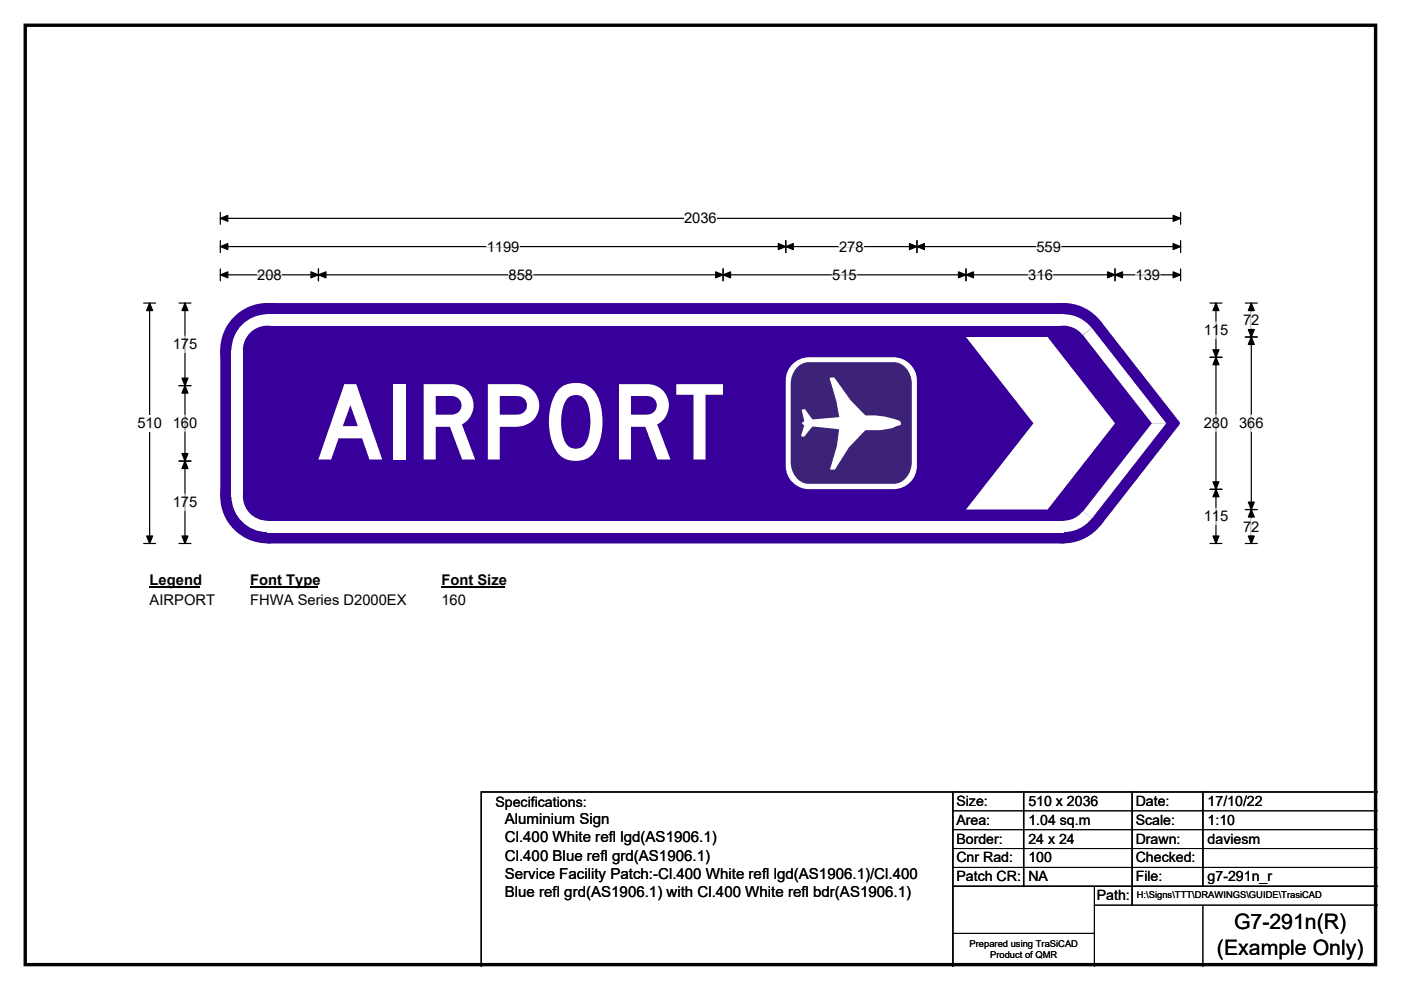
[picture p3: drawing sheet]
<svg xmlns="http://www.w3.org/2000/svg" width="297mm" height="210mm" viewBox="0 0 297 210" stroke-linecap="round" stroke-linejoin="round" font-family="sans-serif">
<path d="M5.4 5.4h286.3v199.2h-286.3z" fill="none" stroke="#000" stroke-width=".72"/>
<path d="M46.7 46.3h203.6M46.7 45v2.6M250.3 45v2.6" fill="none" stroke="#000" stroke-width=".25"/>
<path d="M46.7 46.3l1.6-.6v1.2zM248.7 45.7l1.6 .6-1.6 .6z" fill="#000" stroke="#000" stroke-width=".25"/>
<path d="M145 44.6h7v3.5h-7z" fill="#fff"/>
<g fill="none" stroke="#000" stroke-width=".25">
<path d="M46.7 52.3h203.6M46.7 51v2.6M46.7 57v2.6M46.7 58.3h203.6M67.5 57v2.6M153.3 57v2.6M166.6 51v2.6M194.4 51v2.6M204.8 57v2.6M236.4 57v2.6M250.3 57v2.6M250.3 51v2.6"/>
<path d="M30.5 64.3h2.5M31.7 64.3v51M30.5 115.3h2.5"/>
</g>
<g fill="#000" stroke="#000" stroke-width=".25">
<path d="M46.7 52.3l1.6-.6v1.2zM46.7 58.3l1.6-.6v1.2zM67.5 58.3l1.6-.6v1.2zM65.9 57.7l1.6 .6-1.6 .6zM151.7 57.7l1.6 .6-1.6 .6zM153.3 58.3l1.6-.6v1.2zM166.6 52.3l1.6-.6v1.2zM165 51.7l1.6 .6-1.6 .6zM192.8 51.7l1.6 .6-1.6 .6zM194.4 52.3l1.6-.6v1.2zM203.2 57.7l1.6 .6-1.6 .6zM204.8 58.3l1.6-.6v1.2z"/>
<path d="M234.8 57.7l1.6 .6-1.6 .6zM236.4 58.3l1.6-.6v1.2zM248.7 51.7l1.6 .6-1.6 .6zM248.7 57.7l1.6 .6-1.6 .6zM31.7 64.3l.7 1.6h-1.3zM31.1 113.7h1.3l-.7 1.6z"/>
</g>
<path d="M54.5 58.3h5.2M103.2 52.3h6.9M107.8 58.3h5.2M176.4 58.3h5.2M177.9 52.3h5.2M218 58.3h5.2M219.7 52.3h5.3M240.7 58.3h5.3" fill="none" stroke="#fff" stroke-width=".25"/>
<path d="M29.1 88.1h5.2v3.4h-5.2z" fill="#fff"/>
<g fill="none" stroke="#000" stroke-width=".25">
<path d="M37.9 64.3h2.6M39.2 64.3v51M256.5 64.3h2.6M256.5 75.8h2.6M257.8 64.3v51M264 64.3h2.6M264 71.5h2.6M265.3 64.3v51M37.9 81.8h2.6M37.9 97.8h2.6M37.9 115.3h2.6M256.5 115.3h2.6"/>
<path d="M256.5 103.8h2.6M264 115.3h2.6M264 108.1h2.6"/>
</g>
<g fill="#000" stroke="#000" stroke-width=".25">
<path d="M39.2 64.3l.7 1.6h-1.3zM257.8 75.8l.6 1.6h-1.2zM257.8 64.3l.6 1.6h-1.2zM257.2 74.2h1.2l-.6 1.6zM265.3 71.5l.6 1.6h-1.2zM265.3 64.3l.6 1.6h-1.2zM264.7 69.9h1.2l-.6 1.6zM39.2 81.8l.7 1.6h-1.3zM38.6 96.2h1.3l-.7 1.6zM38.6 80.2h1.3l-.7 1.6zM39.2 97.8l.7 1.6h-1.3zM38.6 113.7h1.3l-.7 1.6z"/>
<path d="M257.2 102.2h1.2l-.6 1.6zM257.8 103.8l.6 1.6h-1.2zM257.2 113.7h1.2l-.6 1.6zM264.7 106.5h1.2l-.6 1.6zM265.3 108.1l.6 1.6h-1.2zM264.7 113.7h1.2l-.6 1.6z"/>
</g>
<path d="M39.2 71.3v3.5M257.8 68.3v3.5M265.3 66.1v3.5M39.2 88.1v3.4M257.8 88v3.5M265.3 88v3.5M39.2 104.8v3.5M257.8 107.8v3.5M265.3 109.9v3.5" fill="none" stroke="#fff" stroke-width=".25"/>
<path d="M31.7 121.3h10.8v3.5h-10.8z" fill="#fff"/>
<path d="M31.7 124.6h10.8" fill="none" stroke="#000" stroke-width=".32"/>
<path d="M53 121.3h14.5v3.5h-14.5z" fill="#fff"/>
<path d="M53 124.6h14.5" fill="none" stroke="#000" stroke-width=".32"/>
<path d="M93.6 121.3h13.5v3.5h-13.5z" fill="#fff"/>
<path d="M93.6 124.6h13.5" fill="none" stroke="#000" stroke-width=".32"/>
<g fill="#fff">
<path d="M31.7 125.5h13.8v3.4h-13.8z"/>
<path d="M53 125.5h33.1v3.4h-33.1z"/>
<path d="M93.6 125.5h5.2v3.4h-5.2z"/>
</g>
<g fill="#37009b">
<path d="M56.7 64.3h168.8l7.9 3.8 16.7 21.4v.6l-16.7 21.3-7.9 3.9h-168.8l-10-10v-31z" fill-rule="evenodd"/>
<circle cx="56.7" cy="74.3" r="10"/>
<circle cx="56.7" cy="105.3" r="10"/>
<circle cx="225.5" cy="105.3" r="10"/>
<circle cx="249.7" cy="89.8" r=".49"/>
<circle cx="225.5" cy="74.3" r="10"/>
</g>
<g fill="#fff">
<path d="M56.7 66.7h168.8v2.4h-168.8z" fill-rule="evenodd"/>
<path d="M51.7 68.5a7.6 7.6 0 0 1 5-1.8v7.6h-7.6a7.6 7.6 0 0 1 2.6-5.8z" fill-rule="evenodd"/>
</g>
<circle cx="56.7" cy="74.3" r="5.2" fill="#37009b"/>
<g fill="#fff">
<path d="M49.1 74.3h2.4v31h-2.4z" fill-rule="evenodd"/>
<path d="M49.1 105.2l7.6 .1v7.6a7.6 7.6 0 0 1-7.6-7.7z" fill-rule="evenodd"/>
</g>
<circle cx="56.7" cy="105.3" r="5.2" fill="#37009b"/>
<g fill="#fff">
<path d="M56.7 110.5h168.8v2.4h-168.8z" fill-rule="evenodd"/>
<path d="M225.5 105.3l6 4.6a7.6 7.6 0 0 1-6.1 3z" fill-rule="evenodd"/>
</g>
<circle cx="225.5" cy="105.3" r="5.2" fill="#37009b"/>
<g fill="#fff">
<path d="M244.2 89.8h3.1l-15.8 20.2-1.9-1.5z"/>
<path d="M229.6 71.1l1.9-1.5 15.8 20.2h-3.1z"/>
<path d="M225.4 66.7a7.6 7.6 0 0 1 6.1 2.9l-6 4.7z" fill-rule="evenodd"/>
</g>
<circle cx="225.5" cy="74.3" r="5.2" fill="#37009b"/>
<g fill="#fff">
<path d="M204.8 71.5h17.3l14.3 18.3-14.3 18.3h-17.3l14.3-18.3z" fill-rule="evenodd"/>
<path d="M167.8 77.5a5 5 0 0 1 3.8-1.7h17.8a4.9 4.9 0 0 1 5 4.8v18.3a4.9 4.9 0 0 1-5 4.9h-17.8a5 5 0 0 1-5-4.9v-18.3a4.7 4.7 0 0 1 1.2-3.1z" fill-rule="evenodd"/>
</g>
<path d="M169 77.9a3.4 3.4 0 0 1 2.4-1.1h18.1a4.3 4.3 0 0 1 3.8 4.7v16.4a4.4 4.4 0 0 1-3.8 4.7h-18.1a4.3 4.3 0 0 1-3.8-4.7v-16.4a5.2 5.2 0 0 1 1.4-3.6z" fill-rule="evenodd" fill="#3d2377"/>
<path d="M175.9 80.1l1-.1 3.4 4.9 3.2 3.2a17.3 17.3 0 0 1 7.2 1.1l.3 .4v.4l-.2 .2-.4 .1a14.1 14.1 0 0 1-6.9 .9l-3.5 3.7-3 4.7h-1l1.5-5.1 .4-3.5-5.6-.6-1.8 2.2-.7-.1 .7-2.2-.5-.5 .5-.5-.5-2.4 .7-.1 1.6 2.2 5.6-.5-.5-3.3z" fill-rule="evenodd" fill="#fff"/>
<path d="M202 168v37M217 168v20M240 168v24M255 168v20M292 168h-190v37M202 188h90" fill="none" stroke="#000" stroke-width=".3"/>
<path d="M202 172h90M202 176h90M202 180h90M202 184h90M202 198h30M232 192h60M232 188v17M255 192v13" fill="none" stroke="#000" stroke-width=".21"/>
<text font-size="22.2" fill="#fff" x="67" y="97.5">AIRPORT</text>
<g font-size="4.5">
<text x="261.6" y="197.1">G7-291n(R)</text>
<text x="258" y="202.5">(Example Only)</text>
</g>
<g font-size="3.2">
<text x="107" y="178.7">Cl.400 White refl lgd(AS1906.1)</text>
<text x="107" y="174.9">Aluminium Sign</text>
<text x="107" y="182.5">Cl.400 Blue refl grd(AS1906.1)</text>
<text x="107" y="186.4">Service Facility Patch:-Cl.400 White refl lgd(AS1906.1)/Cl.400</text>
<text x="107" y="190.2">Blue refl grd(AS1906.1) with Cl.400 White refl bdr(AS1906.1)</text>
</g>
<g font-size="3.1">
<text x="145" y="47.4">2036</text>
<text x="103.2" y="53.4">1199</text>
<text x="177.9" y="53.4">278</text>
<text x="219.7" y="53.4">559</text>
<text x="54.5" y="59.4">208</text>
<text x="107.8" y="59.4">858</text>
<text x="176.4" y="59.4">515</text>
<text x="218" y="59.4">316</text>
<text x="240.7" y="59.4">139</text>
<text x="255.2" y="71.1">115</text>
<text x="263.6" y="68.9">72</text>
<text x="36.6" y="74.1">175</text>
<text x="29.1" y="90.8">510</text>
<text x="36.6" y="90.8">160</text>
<text x="255.2" y="90.8">280</text>
<text x="262.7" y="90.8">366</text>
<text x="36.6" y="107.6">175</text>
<text x="255.2" y="110.6">115</text>
<text x="263.6" y="112.7">72</text>
<text x="31.7" y="124.1">Legend</text>
<text x="53" y="124.1">Font Type</text>
<text x="93.6" y="124.1">Font Size</text>
<text x="31.7" y="128.2">AIRPORT</text>
<text x="53" y="128.2">FHWA Series D2000EX</text>
<text x="93.6" y="128.2">160</text>
</g>
<g font-size="3">
<text x="105" y="171.2">Specifications:</text>
<text x="202.8" y="170.9">Size:</text>
<text x="218" y="170.9">510 x 2036</text>
<text x="240.8" y="170.9">Date:</text>
<text x="256" y="170.9">17/10/22</text>
<text x="202.8" y="174.9">Area:</text>
<text x="202.8" y="178.9">Border:</text>
<text x="218" y="174.9">1.04 sq.m</text>
<text x="218" y="178.9">24 x 24</text>
<text x="240.8" y="174.9">Scale:</text>
<text x="240.8" y="178.9">Drawn:</text>
<text x="256" y="174.9">1:10</text>
<text x="256" y="178.9">daviesm</text>
<text x="202.8" y="182.9">Cnr Rad:</text>
<text x="218" y="182.9">100</text>
<text x="240.8" y="182.9">Checked:</text>
<text x="202.8" y="186.9">Patch CR:</text>
<text x="218" y="186.9">NA</text>
<text x="232.5" y="190.9">Path:</text>
<text x="240.8" y="186.9">File:</text>
<text x="256" y="186.9">g7-291n_r</text>
</g>
<g font-size="2">
<text x="241" y="190.5">H:\Signs\TTT\DRAWINGS\GUIDE\TrasiCAD</text>
<text x="205.6" y="200.8">Prepared using TraSiCAD</text>
<text x="209.9" y="203.2">Product of QMR</text>
</g>
</svg>
